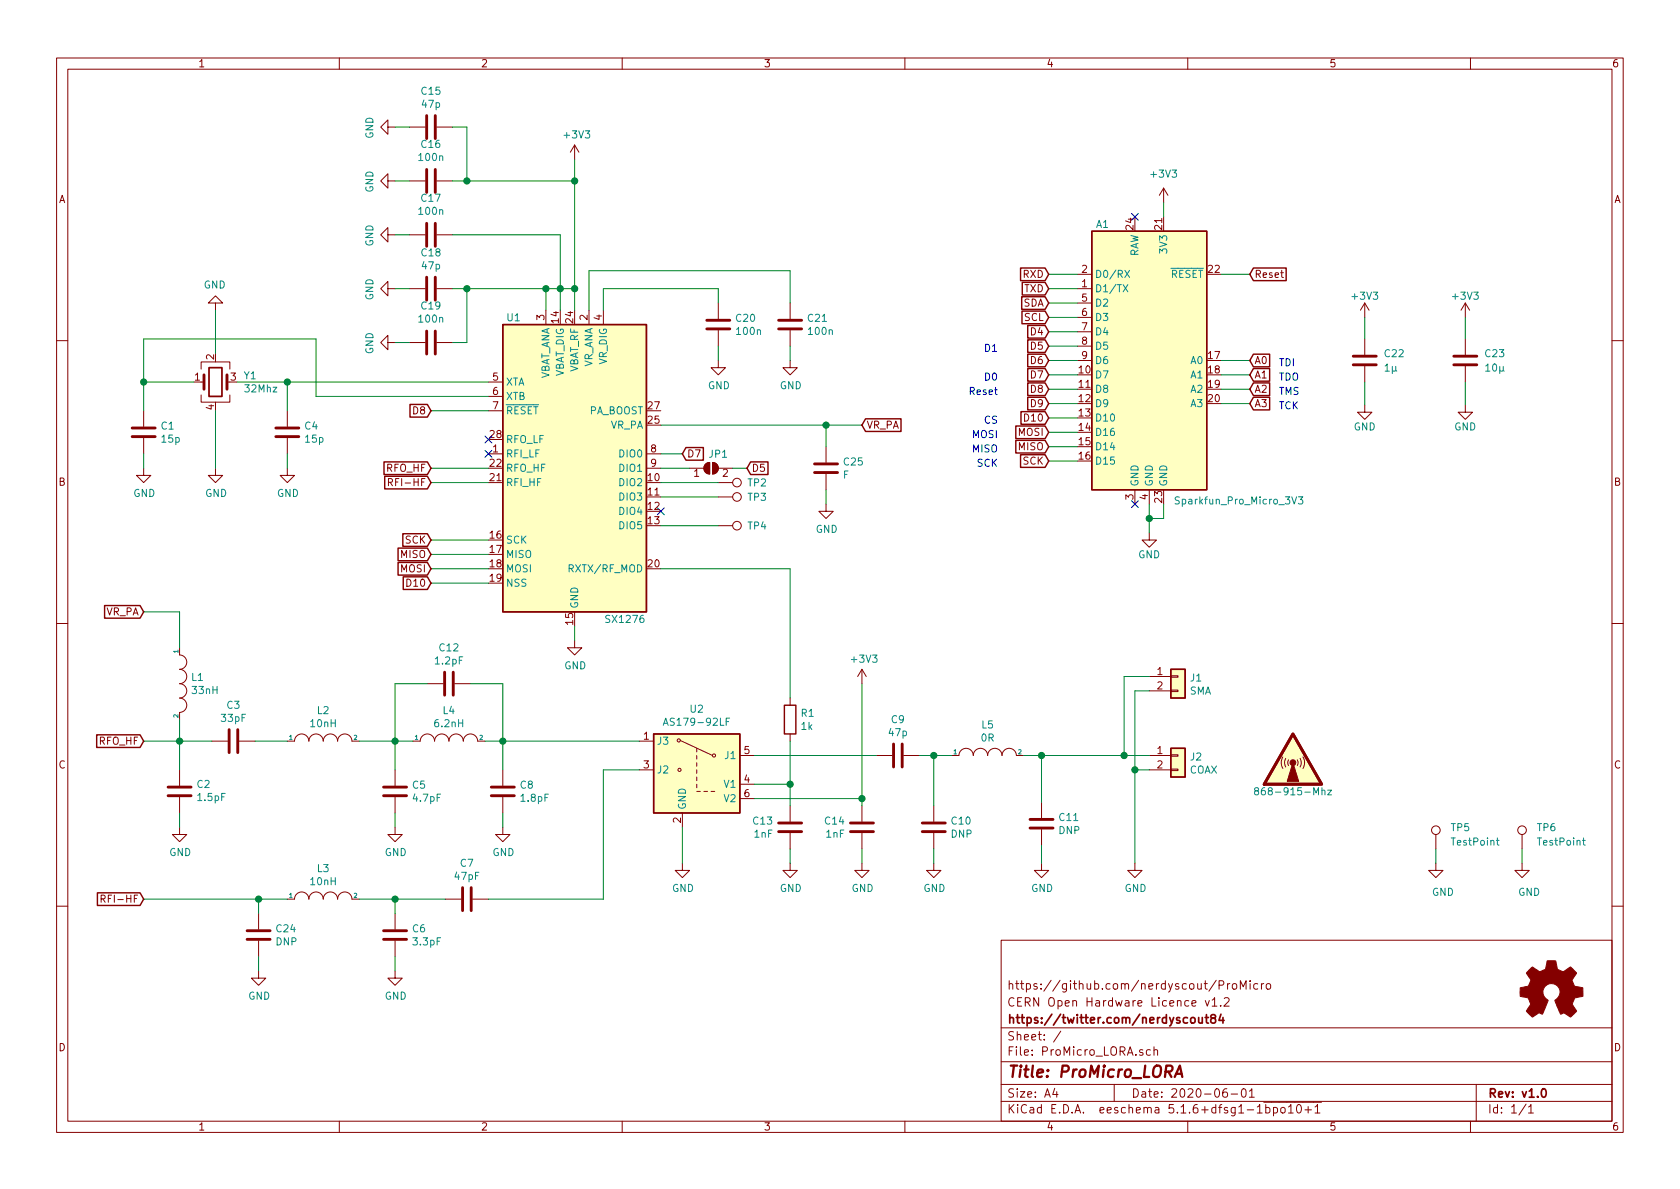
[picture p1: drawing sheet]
EESchema Schematic File Version 4
EELAYER 30 0
EELAYER END
$Descr A4 11693 8268
encoding utf-8
Sheet 1 1
Title "ProMicro_LORA"
Date "2020-06-01"
Rev "v1.0"
Comp "https://twitter.com/nerdyscout84"
Comment1 "CERN Open Hardware Licence v1.2"
Comment2 "https://github.com/nerdyscout/ProMicro"
Comment3 ""
Comment4 ""
$EndDescr
Connection ~ 1000 2650
Connection ~ 1250 5150
Connection ~ 1800 6250
Connection ~ 2000 2650
Connection ~ 2750 5150
Connection ~ 2750 6250
Connection ~ 3250 1250
Connection ~ 3250 2000
Connection ~ 3500 5150
Connection ~ 3800 2000
Connection ~ 3900 2000
Connection ~ 4000 1250
Connection ~ 4000 2000
Connection ~ 5500 5450
Connection ~ 5750 2950
Connection ~ 6000 5550
Connection ~ 7250 5250
Connection ~ 7825 5250
Connection ~ 7900 5350
Connection ~ 8000 3600
NoConn ~ 3400 3050
NoConn ~ 3400 3150
NoConn ~ 4600 3550
NoConn ~ 7900 3500
Wire Wire Line
	6000 5550 6000 5600
Wire Wire Line
	1000 3250 1000 3150
Wire Wire Line
	1250 5750 1250 5650
Wire Wire Line
	1800 6250 1800 6350
Wire Wire Line
	1800 6650 1800 6750
Wire Wire Line
	2000 3250 2000 3150
Wire Wire Line
	2750 1625 2850 1625
Wire Wire Line
	2750 5750 2750 5650
Wire Wire Line
	2750 6350 2750 6250
Wire Wire Line
	2750 6750 2750 6650
Wire Wire Line
	2850 875  2750 875 
Wire Wire Line
	2850 1250 2750 1250
Wire Wire Line
	2850 2000 2750 2000
Wire Wire Line
	2850 2375 2750 2375
Wire Wire Line
	3150 875  3250 875 
Wire Wire Line
	3150 2375 3250 2375
Wire Wire Line
	3250 1250 3150 1250
Wire Wire Line
	3250 2000 3150 2000
Wire Wire Line
	3500 5650 3500 5750
Wire Wire Line
	3800 2000 3900 2000
Wire Wire Line
	3900 2000 4000 2000
Wire Wire Line
	4000 4350 4000 4450
Wire Wire Line
	5000 2000 5000 2100
Wire Wire Line
	5000 2400 5000 2500
Wire Wire Line
	5100 3250 5200 3250
Wire Wire Line
	5500 2500 5500 2400
Wire Wire Line
	5500 6000 5500 5900
Wire Wire Line
	5750 3500 5750 3400
Wire Wire Line
	6000 6000 6000 5900
Wire Wire Line
	6500 5250 6400 5250
Wire Wire Line
	6500 6000 6500 5900
Wire Wire Line
	7900 5350 8000 5350
Wire Wire Line
	8000 3500 8000 3600
Wire Wire Line
	8000 3600 8000 3700
Wire Wire Line
	8000 4800 7900 4800
Wire Wire Line
	8100 1400 8100 1500
Wire Wire Line
	8100 3500 8100 3600
Wire Wire Line
	8100 3600 8000 3600
Wire Wire Line
	9995 5900 9995 6000
Wire Wire Line
	10595 5900 10595 6000
Wire Wire Line
	2750 5150 2875 5150
Wire Wire Line
	3375 5150 3500 5150
Wire Wire Line
	6625 5250 6500 5250
Wire Wire Line
	7250 5250 7125 5250
Wire Wire Line
	7250 5875 7250 6000
Wire Wire Line
	1250 5150 1250 5000
Wire Wire Line
	3800 2150 3800 2000
Wire Wire Line
	3900 2150 3900 2000
Wire Wire Line
	4000 1100 4000 1250
Wire Wire Line
	4000 2150 4000 2000
Wire Wire Line
	4200 2150 4200 2000
Wire Wire Line
	4600 3150 4750 3150
Wire Wire Line
	5500 5450 5500 5600
Wire Wire Line
	5750 2950 5750 3100
Wire Wire Line
	9500 2200 9500 2350
Wire Wire Line
	10200 2200 10200 2350
Wire Wire Line
	9500 2650 9500 2810
Wire Wire Line
	10200 2650 10200 2810
Wire Wire Line
	7825 5250 8000 5250
Wire Wire Line
	8000 4700 7825 4700
Wire Wire Line
	1000 2650 1000 2850
Wire Wire Line
	1250 5350 1250 5150
Wire Wire Line
	1800 6250 2000 6250
Wire Wire Line
	2000 2850 2000 2650
Wire Wire Line
	2750 5350 2750 5150
Wire Wire Line
	3500 5150 3500 5350
Wire Wire Line
	4600 3250 4800 3250
Wire Wire Line
	7300 1900 7500 1900
Wire Wire Line
	7300 2000 7500 2000
Wire Wire Line
	7300 2100 7500 2100
Wire Wire Line
	7300 2200 7500 2200
Wire Wire Line
	7300 2300 7500 2300
Wire Wire Line
	7300 2400 7500 2400
Wire Wire Line
	7300 2500 7500 2500
Wire Wire Line
	7300 2600 7500 2600
Wire Wire Line
	7300 2700 7500 2700
Wire Wire Line
	7300 2800 7500 2800
Wire Wire Line
	7300 2900 7500 2900
Wire Wire Line
	7300 3000 7500 3000
Wire Wire Line
	7300 3100 7500 3100
Wire Wire Line
	7300 3200 7500 3200
Wire Wire Line
	8500 1900 8700 1900
Wire Wire Line
	8500 2500 8700 2500
Wire Wire Line
	8500 2600 8700 2600
Wire Wire Line
	8500 2700 8700 2700
Wire Wire Line
	8500 2800 8700 2800
Wire Wire Line
	1475 5150 1250 5150
Wire Wire Line
	1775 5150 2000 5150
Wire Wire Line
	2975 4750 2750 4750
Wire Wire Line
	3275 4750 3500 4750
Wire Wire Line
	5500 1875 5500 2100
Wire Wire Line
	1000 4250 1250 4250
Wire Wire Line
	1000 5150 1250 5150
Wire Wire Line
	1250 4250 1250 4500
Wire Wire Line
	2500 5150 2750 5150
Wire Wire Line
	2500 6250 2750 6250
Wire Wire Line
	4200 5350 4450 5350
Wire Wire Line
	4750 6000 4750 5750
Wire Wire Line
	5250 5450 5500 5450
Wire Wire Line
	5750 2950 6000 2950
Wire Wire Line
	4100 2150 4100 1875
Wire Wire Line
	1000 2350 1000 2650
Wire Wire Line
	1500 2150 1500 2450
Wire Wire Line
	5500 5150 5500 5450
Wire Wire Line
	7250 5575 7250 5250
Wire Wire Line
	1350 2650 1000 2650
Wire Wire Line
	1650 2650 2000 2650
Wire Wire Line
	2750 6250 3100 6250
Wire Wire Line
	3250 875  3250 1250
Wire Wire Line
	3250 2375 3250 2000
Wire Wire Line
	3900 1625 3900 2000
Wire Wire Line
	1500 3250 1500 2850
Wire Wire Line
	2200 2750 2200 2350
Wire Wire Line
	2750 4750 2750 5150
Wire Wire Line
	3000 2850 3400 2850
Wire Wire Line
	3000 3250 3400 3250
Wire Wire Line
	3000 3350 3400 3350
Wire Wire Line
	3000 3850 3400 3850
Wire Wire Line
	3000 4050 3400 4050
Wire Wire Line
	3400 3750 3000 3750
Wire Wire Line
	3400 3950 3000 3950
Wire Wire Line
	3500 4750 3500 5150
Wire Wire Line
	4600 3350 5000 3350
Wire Wire Line
	4600 3450 5000 3450
Wire Wire Line
	4600 3650 5000 3650
Wire Wire Line
	3250 2000 3800 2000
Wire Wire Line
	7825 4700 7825 5250
Wire Wire Line
	7900 4800 7900 5350
Wire Wire Line
	7250 5250 7825 5250
Wire Wire Line
	7900 6000 7900 5350
Wire Wire Line
	3150 1625 3900 1625
Wire Wire Line
	3250 1250 4000 1250
Wire Wire Line
	4000 1250 4000 2000
Wire Wire Line
	5250 5550 6000 5550
Wire Wire Line
	1000 6250 1800 6250
Wire Wire Line
	3400 6250 4200 6250
Wire Wire Line
	4200 2000 5000 2000
Wire Wire Line
	6000 4750 6000 5550
Wire Wire Line
	5250 5250 6100 5250
Wire Wire Line
	4200 6250 4200 5350
Wire Wire Line
	4600 3950 5500 3950
Wire Wire Line
	5500 3950 5500 4850
Wire Wire Line
	4450 5150 3500 5150
Wire Wire Line
	4600 2950 5750 2950
Wire Wire Line
	2200 2350 1000 2350
Wire Wire Line
	3400 2750 2200 2750
Wire Wire Line
	2000 2650 3400 2650
Wire Wire Line
	4100 1875 5500 1875
Text Notes 6950 2650 2    50   ~ 0
D0
Text Notes 6950 2750 2    50   ~ 0
Reset
Text Notes 6950 2950 2    50   ~ 0
CS
Text Notes 8900 2550 0    50   ~ 0
TDI
Text Notes 8900 2650 0    50   ~ 0
TDO
Text Notes 8900 2750 0    50   ~ 0
TMS
Text Notes 8900 2850 0    50   ~ 0
TCK
Text GLabel 1000 4250 0    50   Input ~ 0
VR_PA
Text GLabel 1000 5150 0    50   Input ~ 0
RFO_HF
Text GLabel 1000 6250 0    50   Input ~ 0
RFI-HF
Text GLabel 3000 2850 0    50   Input ~ 0
D8
Text GLabel 3000 3250 0    50   Input ~ 0
RFO_HF
Text GLabel 3000 3350 0    50   Input ~ 0
RFI-HF
Text GLabel 3000 3750 0    50   Input ~ 0
SCK
Text GLabel 3000 3850 0    50   Input ~ 0
MISO
Text GLabel 3000 3950 0    50   Input ~ 0
MOSI
Text GLabel 3000 4050 0    50   Input ~ 0
D10
Text GLabel 4750 3150 2    50   Input ~ 0
D7
Text GLabel 5200 3250 2    50   Input ~ 0
D5
Text GLabel 6000 2950 2    50   Input ~ 0
VR_PA
Text GLabel 7300 1900 0    50   Input ~ 0
RXD
Text GLabel 7300 2000 0    50   Input ~ 0
TXD
Text GLabel 7300 2100 0    50   Input ~ 0
SDA
Text GLabel 7300 2200 0    50   Input ~ 0
SCL
Text GLabel 7300 2300 0    50   Input ~ 0
D4
Text GLabel 7300 2400 0    50   Input ~ 0
D5
Text GLabel 7300 2500 0    50   Input ~ 0
D6
Text GLabel 7300 2600 0    50   Input ~ 0
D7
Text GLabel 7300 2700 0    50   Input ~ 0
D8
Text GLabel 7300 2800 0    50   Input ~ 0
D9
Text GLabel 7300 2900 0    50   Input ~ 0
D10
Text GLabel 7300 3000 0    50   Input ~ 0
MOSI
Text GLabel 7300 3100 0    50   Input ~ 0
MISO
Text GLabel 7300 3200 0    50   Input ~ 0
SCK
Text GLabel 8700 1900 2    50   Input ~ 0
Reset
Text GLabel 8700 2500 2    50   Input ~ 0
A0
Text GLabel 8700 2600 2    50   Input ~ 0
A1
Text GLabel 8700 2700 2    50   Input ~ 0
A2
Text GLabel 8700 2800 2    50   Input ~ 0
A3
$Comp
L Connector:TestPoint TP2
U 1 1
P 5000 3350
F 0 "TP2" V 5000 3550 50  0000 L CNN
F 1 "DIO2" V 5000 3550 50  0001 L CNN
F 2 "TestPoint:TestPoint_Pad_D1.0mm" H 5200 3350 50  0001 C CNN
F 3 "~" H 5200 3350 50  0001 C CNN
	1    5000 3350
	0    1    1    0   
$EndComp
$Comp
L Connector:TestPoint TP3
U 1 1
P 5000 3450
F 0 "TP3" V 5000 3650 50  0000 L CNN
F 1 "DIO3" V 5000 3650 50  0001 L CNN
F 2 "TestPoint:TestPoint_Pad_D1.0mm" H 5200 3450 50  0001 C CNN
F 3 "~" H 5200 3450 50  0001 C CNN
	1    5000 3450
	0    1    1    0   
$EndComp
$Comp
L Connector:TestPoint TP4
U 1 1
P 5000 3650
F 0 "TP4" V 5000 3850 50  0000 L CNN
F 1 "DIO5" V 5000 3850 50  0001 L CNN
F 2 "TestPoint:TestPoint_Pad_D1.0mm" H 5200 3650 50  0001 C CNN
F 3 "~" H 5200 3650 50  0001 C CNN
	1    5000 3650
	0    1    1    0   
$EndComp
$Comp
L Connector:TestPoint TP5
U 1 1
P 9995 5900
F 0 "TP5" H 10095 6050 50  0000 L CNN
F 1 "TestPoint" H 10095 5950 50  0000 L CNN
F 2 "TestPoint:TestPoint_Pad_1.5x1.5mm" H 10195 5900 50  0001 C CNN
F 3 "~" H 10195 5900 50  0001 C CNN
	1    9995 5900
	1    0    0    -1  
$EndComp
$Comp
L Connector:TestPoint TP6
U 1 1
P 10595 5900
F 0 "TP6" H 10695 6050 50  0000 L CNN
F 1 "TestPoint" H 10695 5950 50  0000 L CNN
F 2 "TestPoint:TestPoint_Pad_1.5x1.5mm" H 10795 5900 50  0001 C CNN
F 3 "~" H 10795 5900 50  0001 C CNN
	1    10595 5900
	1    0    0    -1  
$EndComp
$Comp
L power:+3V3 #PWR0116
U 1 1
P 4000 1100
F 0 "#PWR0116" H 4000 950 50  0001 C CNN
F 1 "+3V3" H 4015 1273 50  0000 C CNN
F 2 "" H 4000 1100 50  0001 C CNN
F 3 "" H 4000 1100 50  0001 C CNN
	1    4000 1100
	1    0    0    -1  
$EndComp
$Comp
L power:+3V3 #PWR0113
U 1 1
P 6000 4750
F 0 "#PWR0113" H 6000 4600 50  0001 C CNN
F 1 "+3V3" H 6015 4923 50  0000 C CNN
F 2 "" H 6000 4750 50  0001 C CNN
F 3 "" H 6000 4750 50  0001 C CNN
	1    6000 4750
	1    0    0    -1  
$EndComp
$Comp
L power:+3V3 #PWR0124
U 1 1
P 8100 1400
F 0 "#PWR0124" H 8100 1250 50  0001 C CNN
F 1 "+3V3" H 8100 1600 50  0000 C CNN
F 2 "" H 8100 1400 50  0001 C CNN
F 3 "" H 8100 1400 50  0001 C CNN
	1    8100 1400
	1    0    0    -1  
$EndComp
$Comp
L power:+3V3 #PWR0126
U 1 1
P 9500 2200
F 0 "#PWR0126" H 9500 2050 50  0001 C CNN
F 1 "+3V3" H 9500 2350 50  0000 C CNN
F 2 "" H 9500 2200 50  0001 C CNN
F 3 "" H 9500 2200 50  0001 C CNN
	1    9500 2200
	1    0    0    -1  
$EndComp
$Comp
L power:+3V3 #PWR0129
U 1 1
P 10200 2200
F 0 "#PWR0129" H 10200 2050 50  0001 C CNN
F 1 "+3V3" H 10200 2350 50  0000 C CNN
F 2 "" H 10200 2200 50  0001 C CNN
F 3 "" H 10200 2200 50  0001 C CNN
	1    10200 2200
	1    0    0    -1  
$EndComp
$Comp
L power:GND #PWR0102
U 1 1
P 1000 3250
F 0 "#PWR0102" H 1000 3000 50  0001 C CNN
F 1 "GND" H 1005 3077 50  0000 C CNN
F 2 "" H 1000 3250 50  0001 C CNN
F 3 "" H 1000 3250 50  0001 C CNN
	1    1000 3250
	1    0    0    -1  
$EndComp
$Comp
L power:GND #PWR0108
U 1 1
P 1250 5750
F 0 "#PWR0108" H 1250 5500 50  0001 C CNN
F 1 "GND" H 1255 5577 50  0000 C CNN
F 2 "" H 1250 5750 50  0001 C CNN
F 3 "" H 1250 5750 50  0001 C CNN
	1    1250 5750
	1    0    0    -1  
$EndComp
$Comp
L power:GND #PWR0105
U 1 1
P 1500 2150
F 0 "#PWR0105" H 1500 1900 50  0001 C CNN
F 1 "GND" H 1505 1977 50  0000 C CNN
F 2 "" H 1500 2150 50  0001 C CNN
F 3 "" H 1500 2150 50  0001 C CNN
	1    1500 2150
	-1   0    0    1   
$EndComp
$Comp
L power:GND #PWR0104
U 1 1
P 1500 3250
F 0 "#PWR0104" H 1500 3000 50  0001 C CNN
F 1 "GND" H 1505 3077 50  0000 C CNN
F 2 "" H 1500 3250 50  0001 C CNN
F 3 "" H 1500 3250 50  0001 C CNN
	1    1500 3250
	1    0    0    -1  
$EndComp
$Comp
L power:GND #PWR0133
U 1 1
P 1800 6750
F 0 "#PWR0133" H 1800 6500 50  0001 C CNN
F 1 "GND" H 1805 6577 50  0000 C CNN
F 2 "" H 1800 6750 50  0001 C CNN
F 3 "" H 1800 6750 50  0001 C CNN
	1    1800 6750
	1    0    0    -1  
$EndComp
$Comp
L power:GND #PWR0103
U 1 1
P 2000 3250
F 0 "#PWR0103" H 2000 3000 50  0001 C CNN
F 1 "GND" H 2005 3077 50  0000 C CNN
F 2 "" H 2000 3250 50  0001 C CNN
F 3 "" H 2000 3250 50  0001 C CNN
	1    2000 3250
	1    0    0    -1  
$EndComp
$Comp
L power:GND #PWR0121
U 1 1
P 2750 875
F 0 "#PWR0121" H 2750 625 50  0001 C CNN
F 1 "GND" H 2755 702 50  0000 C CNN
F 2 "" H 2750 875 50  0001 C CNN
F 3 "" H 2750 875 50  0001 C CNN
	1    2750 875 
	0    1    1    0   
$EndComp
$Comp
L power:GND #PWR0122
U 1 1
P 2750 1250
F 0 "#PWR0122" H 2750 1000 50  0001 C CNN
F 1 "GND" H 2755 1077 50  0000 C CNN
F 2 "" H 2750 1250 50  0001 C CNN
F 3 "" H 2750 1250 50  0001 C CNN
	1    2750 1250
	0    1    1    0   
$EndComp
$Comp
L power:GND #PWR0123
U 1 1
P 2750 1625
F 0 "#PWR0123" H 2750 1375 50  0001 C CNN
F 1 "GND" H 2755 1452 50  0000 C CNN
F 2 "" H 2750 1625 50  0001 C CNN
F 3 "" H 2750 1625 50  0001 C CNN
	1    2750 1625
	0    1    1    0   
$EndComp
$Comp
L power:GND #PWR0120
U 1 1
P 2750 2000
F 0 "#PWR0120" H 2750 1750 50  0001 C CNN
F 1 "GND" H 2755 1827 50  0000 C CNN
F 2 "" H 2750 2000 50  0001 C CNN
F 3 "" H 2750 2000 50  0001 C CNN
	1    2750 2000
	0    1    1    0   
$EndComp
$Comp
L power:GND #PWR0119
U 1 1
P 2750 2375
F 0 "#PWR0119" H 2750 2125 50  0001 C CNN
F 1 "GND" H 2755 2202 50  0000 C CNN
F 2 "" H 2750 2375 50  0001 C CNN
F 3 "" H 2750 2375 50  0001 C CNN
	1    2750 2375
	0    1    1    0   
$EndComp
$Comp
L power:GND #PWR0107
U 1 1
P 2750 5750
F 0 "#PWR0107" H 2750 5500 50  0001 C CNN
F 1 "GND" H 2755 5577 50  0000 C CNN
F 2 "" H 2750 5750 50  0001 C CNN
F 3 "" H 2750 5750 50  0001 C CNN
	1    2750 5750
	1    0    0    -1  
$EndComp
$Comp
L power:GND #PWR0111
U 1 1
P 2750 6750
F 0 "#PWR0111" H 2750 6500 50  0001 C CNN
F 1 "GND" H 2755 6577 50  0000 C CNN
F 2 "" H 2750 6750 50  0001 C CNN
F 3 "" H 2750 6750 50  0001 C CNN
	1    2750 6750
	1    0    0    -1  
$EndComp
$Comp
L power:GND #PWR0106
U 1 1
P 3500 5750
F 0 "#PWR0106" H 3500 5500 50  0001 C CNN
F 1 "GND" H 3505 5577 50  0000 C CNN
F 2 "" H 3500 5750 50  0001 C CNN
F 3 "" H 3500 5750 50  0001 C CNN
	1    3500 5750
	1    0    0    -1  
$EndComp
$Comp
L power:GND #PWR0101
U 1 1
P 4000 4450
F 0 "#PWR0101" H 4000 4200 50  0001 C CNN
F 1 "GND" H 4005 4277 50  0000 C CNN
F 2 "" H 4000 4450 50  0001 C CNN
F 3 "" H 4000 4450 50  0001 C CNN
	1    4000 4450
	1    0    0    -1  
$EndComp
$Comp
L power:GND #PWR0115
U 1 1
P 4750 6000
F 0 "#PWR0115" H 4750 5750 50  0001 C CNN
F 1 "GND" H 4755 5827 50  0000 C CNN
F 2 "" H 4750 6000 50  0001 C CNN
F 3 "" H 4750 6000 50  0001 C CNN
	1    4750 6000
	1    0    0    -1  
$EndComp
$Comp
L power:GND #PWR0117
U 1 1
P 5000 2500
F 0 "#PWR0117" H 5000 2250 50  0001 C CNN
F 1 "GND" H 5005 2327 50  0000 C CNN
F 2 "" H 5000 2500 50  0001 C CNN
F 3 "" H 5000 2500 50  0001 C CNN
	1    5000 2500
	1    0    0    -1  
$EndComp
$Comp
L power:GND #PWR0118
U 1 1
P 5500 2500
F 0 "#PWR0118" H 5500 2250 50  0001 C CNN
F 1 "GND" H 5505 2327 50  0000 C CNN
F 2 "" H 5500 2500 50  0001 C CNN
F 3 "" H 5500 2500 50  0001 C CNN
	1    5500 2500
	1    0    0    -1  
$EndComp
$Comp
L power:GND #PWR0114
U 1 1
P 5500 6000
F 0 "#PWR0114" H 5500 5750 50  0001 C CNN
F 1 "GND" H 5505 5827 50  0000 C CNN
F 2 "" H 5500 6000 50  0001 C CNN
F 3 "" H 5500 6000 50  0001 C CNN
	1    5500 6000
	1    0    0    -1  
$EndComp
$Comp
L power:GND #PWR0134
U 1 1
P 5750 3500
F 0 "#PWR0134" H 5750 3250 50  0001 C CNN
F 1 "GND" H 5755 3327 50  0000 C CNN
F 2 "" H 5750 3500 50  0001 C CNN
F 3 "" H 5750 3500 50  0001 C CNN
	1    5750 3500
	1    0    0    -1  
$EndComp
$Comp
L power:GND #PWR0112
U 1 1
P 6000 6000
F 0 "#PWR0112" H 6000 5750 50  0001 C CNN
F 1 "GND" H 6005 5827 50  0000 C CNN
F 2 "" H 6000 6000 50  0001 C CNN
F 3 "" H 6000 6000 50  0001 C CNN
	1    6000 6000
	1    0    0    -1  
$EndComp
$Comp
L power:GND #PWR0109
U 1 1
P 6500 6000
F 0 "#PWR0109" H 6500 5750 50  0001 C CNN
F 1 "GND" H 6505 5827 50  0000 C CNN
F 2 "" H 6500 6000 50  0001 C CNN
F 3 "" H 6500 6000 50  0001 C CNN
	1    6500 6000
	1    0    0    -1  
$EndComp
$Comp
L power:GND #PWR0110
U 1 1
P 7250 6000
F 0 "#PWR0110" H 7250 5750 50  0001 C CNN
F 1 "GND" H 7255 5827 50  0000 C CNN
F 2 "" H 7250 6000 50  0001 C CNN
F 3 "" H 7250 6000 50  0001 C CNN
	1    7250 6000
	1    0    0    -1  
$EndComp
$Comp
L power:GND #PWR0128
U 1 1
P 7900 6000
F 0 "#PWR0128" H 7900 5750 50  0001 C CNN
F 1 "GND" H 7905 5827 50  0000 C CNN
F 2 "" H 7900 6000 50  0001 C CNN
F 3 "" H 7900 6000 50  0001 C CNN
	1    7900 6000
	1    0    0    -1  
$EndComp
$Comp
L power:GND #PWR0125
U 1 1
P 8000 3700
F 0 "#PWR0125" H 8000 3450 50  0001 C CNN
F 1 "GND" H 8000 3550 50  0000 C CNN
F 2 "" H 8000 3700 50  0001 C CNN
F 3 "" H 8000 3700 50  0001 C CNN
	1    8000 3700
	1    0    0    -1  
$EndComp
$Comp
L power:GND #PWR0127
U 1 1
P 9500 2810
F 0 "#PWR0127" H 9500 2560 50  0001 C CNN
F 1 "GND" H 9500 2660 50  0000 C CNN
F 2 "" H 9500 2810 50  0001 C CNN
F 3 "" H 9500 2810 50  0001 C CNN
	1    9500 2810
	1    0    0    -1  
$EndComp
$Comp
L power:GND #PWR0131
U 1 1
P 9995 6000
F 0 "#PWR0131" H 9995 5750 50  0001 C CNN
F 1 "GND" H 10045 5800 50  0000 C CNN
F 2 "" H 9995 6000 50  0001 C CNN
F 3 "" H 9995 6000 50  0001 C CNN
	1    9995 6000
	1    0    0    -1  
$EndComp
$Comp
L power:GND #PWR0130
U 1 1
P 10200 2810
F 0 "#PWR0130" H 10200 2560 50  0001 C CNN
F 1 "GND" H 10200 2660 50  0000 C CNN
F 2 "" H 10200 2810 50  0001 C CNN
F 3 "" H 10200 2810 50  0001 C CNN
	1    10200 2810
	1    0    0    -1  
$EndComp
$Comp
L power:GND #PWR0132
U 1 1
P 10595 6000
F 0 "#PWR0132" H 10595 5750 50  0001 C CNN
F 1 "GND" H 10645 5800 50  0000 C CNN
F 2 "" H 10595 6000 50  0001 C CNN
F 3 "" H 10595 6000 50  0001 C CNN
	1    10595 6000
	1    0    0    -1  
$EndComp
$Comp
L Device:R R1
U 1 1
P 5500 5000
F 0 "R1" H 5570 5046 50  0000 L CNN
F 1 "1k" H 5570 4955 50  0000 L CNN
F 2 "Resistor_SMD:R_0402_1005Metric" V 5430 5000 50  0001 C CNN
F 3 "~" H 5500 5000 50  0001 C CNN
F 4 "C11702" H 5500 5000 50  0001 C CNN "LCSC#"
F 5 "0402WGF1001TCE" H 5500 5000 50  0001 C CNN "manf#"
	1    5500 5000
	1    0    0    -1  
$EndComp
$Comp
L Jumper:SolderJumper_2_Open JP1
U 1 1
P 4950 3250
F 0 "JP1" H 5000 3350 50  0000 C CNN
F 1 "SolderJumper_2_Open" H 4985 3410 50  0001 C CNN
F 2 "Jumper:SolderJumper-2_P1.3mm_Open_RoundedPad1.0x1.5mm" H 4950 3250 50  0001 C CNN
F 3 "~" H 4950 3250 50  0001 C CNN
	1    4950 3250
	1    0    0    -1  
$EndComp
$Comp
L pspice:INDUCTOR L1
U 1 1
P 1250 4750
F 0 "L1" V 1204 4828 50  0000 L CNN
F 1 "33nH" V 1295 4828 50  0000 L CNN
F 2 "Inductor_SMD:L_0402_1005Metric" H 1250 4750 50  0001 C CNN
F 3 "~" H 1250 4750 50  0001 C CNN
F 4 "C87193" H 1250 4750 50  0001 C CNN "LCSC#"
F 5 "HK100533NJ-T" H 1250 4750 50  0001 C CNN "manf#"
	1    1250 4750
	0    1    1    0   
$EndComp
$Comp
L pspice:INDUCTOR L2
U 1 1
P 2250 5150
F 0 "L2" H 2250 5365 50  0000 C CNN
F 1 "10nH" H 2250 5274 50  0000 C CNN
F 2 "Inductor_SMD:L_0402_1005Metric" H 2250 5150 50  0001 C CNN
F 3 "~" H 2250 5150 50  0001 C CNN
F 4 "C27147" H 2250 5150 50  0001 C CNN "LCSC#"
F 5 "SDCL1005C10NJTDF" H 2250 5150 50  0001 C CNN "manf#"
	1    2250 5150
	1    0    0    -1  
$EndComp
$Comp
L pspice:INDUCTOR L3
U 1 1
P 2250 6250
F 0 "L3" H 2250 6465 50  0000 C CNN
F 1 "10nH" H 2250 6374 50  0000 C CNN
F 2 "Inductor_SMD:L_0402_1005Metric" H 2250 6250 50  0001 C CNN
F 3 "~" H 2250 6250 50  0001 C CNN
F 4 "C27147" H 2250 6250 50  0001 C CNN "LCSC#"
F 5 "SDCL1005C10NJTDF" H 2250 6250 50  0001 C CNN "manf#"
	1    2250 6250
	1    0    0    -1  
$EndComp
$Comp
L pspice:INDUCTOR L4
U 1 1
P 3125 5150
F 0 "L4" H 3125 5365 50  0000 C CNN
F 1 "6.2nH" H 3125 5274 50  0000 C CNN
F 2 "Inductor_SMD:L_0402_1005Metric" H 3125 5150 50  0001 C CNN
F 3 "~" H 3125 5150 50  0001 C CNN
F 4 "C87534" H 3125 5150 50  0001 C CNN "LCSC#"
F 5 "MLG1005S6N2ST000" H 3125 5150 50  0001 C CNN "manf#"
	1    3125 5150
	1    0    0    -1  
$EndComp
$Comp
L pspice:INDUCTOR L5
U 1 1
P 6875 5250
F 0 "L5" H 6875 5465 50  0000 C CNN
F 1 "0R" H 6875 5374 50  0000 C CNN
F 2 "Inductor_SMD:L_0402_1005Metric" H 6875 5250 50  0001 C CNN
F 3 "~" H 6875 5250 50  0001 C CNN
F 4 "C17168" H 6875 5250 50  0001 C CNN "LCSC#"
F 5 "0402WGF0000TCE" H 6875 5250 50  0001 C CNN "manf#"
	1    6875 5250
	1    0    0    -1  
$EndComp
$Comp
L Connector_Generic:Conn_01x02 J1
U 1 1
P 8200 4700
F 0 "J1" H 8280 4692 50  0000 L CNN
F 1 "SMA" H 8280 4601 50  0000 L CNN
F 2 "Connector_Coaxial:U.FL_Hirose_U.FL-R-SMT-1_Vertical" H 8200 4700 50  0001 C CNN
F 3 "~" H 8200 4700 50  0001 C CNN
	1    8200 4700
	1    0    0    -1  
$EndComp
$Comp
L Connector_Generic:Conn_01x02 J2
U 1 1
P 8200 5250
F 0 "J2" H 8280 5242 50  0000 L CNN
F 1 "COAX" H 8280 5151 50  0000 L CNN
F 2 "Connector_Coaxial:SMA_Samtec_SMA-J-P-H-ST-EM1_EdgeMount" H 8200 5250 50  0001 C CNN
F 3 "~" H 8200 5250 50  0001 C CNN
	1    8200 5250
	1    0    0    -1  
$EndComp
$Comp
L Device:C C1
U 1 1
P 1000 3000
F 0 "C1" H 1115 3046 50  0000 L CNN
F 1 "15p" H 1115 2955 50  0000 L CNN
F 2 "Capacitor_SMD:C_0402_1005Metric" H 1038 2850 50  0001 C CNN
F 3 "~" H 1000 3000 50  0001 C CNN
F 4 "C1548" H 1000 3000 50  0001 C CNN "LCSC#"
F 5 "0402CG150J500NT" H 1000 3000 50  0001 C CNN "manf#"
	1    1000 3000
	1    0    0    -1  
$EndComp
$Comp
L Device:C C2
U 1 1
P 1250 5500
F 0 "C2" H 1135 5454 50  0000 R CNN
F 1 "1.5pF" H 1135 5545 50  0000 R CNN
F 2 "Capacitor_SMD:C_0402_1005Metric" H 1288 5350 50  0001 C CNN
F 3 "~" H 1250 5500 50  0001 C CNN
F 4 "C1552" H 1250 5500 50  0001 C CNN "LCSC#"
F 5 "0402CG1R5C500NT" H 1250 5500 50  0001 C CNN "manf#"
	1    1250 5500
	-1   0    0    1   
$EndComp
$Comp
L Device:C C3
U 1 1
P 1625 5150
F 0 "C3" V 1373 5150 50  0000 C CNN
F 1 "33pF" V 1464 5150 50  0000 C CNN
F 2 "Capacitor_SMD:C_0402_1005Metric" H 1663 5000 50  0001 C CNN
F 3 "~" H 1625 5150 50  0001 C CNN
F 4 "C1562" H 1625 5150 50  0001 C CNN "LCSC#"
F 5 "0402CG330J500NT" H 1625 5150 50  0001 C CNN "manf#"
	1    1625 5150
	0    1    1    0   
$EndComp
$Comp
L Device:C C24
U 1 1
P 1800 6500
F 0 "C24" H 1915 6546 50  0000 L CNN
F 1 "DNP" H 1915 6455 50  0000 L CNN
F 2 "Capacitor_SMD:C_0402_1005Metric" H 1838 6350 50  0001 C CNN
F 3 "~" H 1800 6500 50  0001 C CNN
	1    1800 6500
	1    0    0    -1  
$EndComp
$Comp
L Device:C C4
U 1 1
P 2000 3000
F 0 "C4" H 2115 3046 50  0000 L CNN
F 1 "15p" H 2115 2955 50  0000 L CNN
F 2 "Capacitor_SMD:C_0402_1005Metric" H 2038 2850 50  0001 C CNN
F 3 "~" H 2000 3000 50  0001 C CNN
F 4 "C1548" H 2000 3000 50  0001 C CNN "LCSC#"
F 5 "0402CG150J500NT" H 2000 3000 50  0001 C CNN "manf#"
	1    2000 3000
	1    0    0    -1  
$EndComp
$Comp
L Device:C C5
U 1 1
P 2750 5500
F 0 "C5" H 2865 5546 50  0000 L CNN
F 1 "4.7pF" H 2865 5455 50  0000 L CNN
F 2 "Capacitor_SMD:C_0402_1005Metric" H 2788 5350 50  0001 C CNN
F 3 "~" H 2750 5500 50  0001 C CNN
F 4 "C1569" H 2750 5500 50  0001 C CNN "LCSC#"
F 5 "0402CG4R7C500NT" H 2750 5500 50  0001 C CNN "manf#"
	1    2750 5500
	1    0    0    -1  
$EndComp
$Comp
L Device:C C6
U 1 1
P 2750 6500
F 0 "C6" H 2865 6546 50  0000 L CNN
F 1 "3.3pF" H 2865 6455 50  0000 L CNN
F 2 "Capacitor_SMD:C_0402_1005Metric" H 2788 6350 50  0001 C CNN
F 3 "~" H 2750 6500 50  0001 C CNN
F 4 "C1565" H 2750 6500 50  0001 C CNN "LCSC#"
F 5 "0402CG3R3C500NT" H 2750 6500 50  0001 C CNN "manf#"
	1    2750 6500
	1    0    0    -1  
$EndComp
$Comp
L Device:C C15
U 1 1
P 3000 875
F 0 "C15" V 2748 875 50  0000 C CNN
F 1 "47p" V 2839 875 50  0000 C CNN
F 2 "Capacitor_SMD:C_0402_1005Metric" H 3038 725 50  0001 C CNN
F 3 "~" H 3000 875 50  0001 C CNN
F 4 "C1567" H 3000 875 50  0001 C CNN "LCSC#"
F 5 "0402CG470J500NT" H 3000 875 50  0001 C CNN "manf#"
	1    3000 875 
	0    1    1    0   
$EndComp
$Comp
L Device:C C16
U 1 1
P 3000 1250
F 0 "C16" V 3252 1250 50  0000 C CNN
F 1 "100n" V 3161 1250 50  0000 C CNN
F 2 "Capacitor_SMD:C_0402_1005Metric" H 3038 1100 50  0001 C CNN
F 3 "~" H 3000 1250 50  0001 C CNN
F 4 "C1525" H 3000 1250 50  0001 C CNN "LCSC#"
F 5 "CL05B104KO5NNNC" H 3000 1250 50  0001 C CNN "manf#"
	1    3000 1250
	0    -1   -1   0   
$EndComp
$Comp
L Device:C C17
U 1 1
P 3000 1625
F 0 "C17" V 3252 1625 50  0000 C CNN
F 1 "100n" V 3161 1625 50  0000 C CNN
F 2 "Capacitor_SMD:C_0402_1005Metric" H 3038 1475 50  0001 C CNN
F 3 "~" H 3000 1625 50  0001 C CNN
F 4 "C1525" H 3000 1625 50  0001 C CNN "LCSC#"
F 5 "CL05B104KO5NNNC" H 3000 1625 50  0001 C CNN "manf#"
	1    3000 1625
	0    -1   -1   0   
$EndComp
$Comp
L Device:C C18
U 1 1
P 3000 2000
F 0 "C18" V 2748 2000 50  0000 C CNN
F 1 "47p" V 2839 2000 50  0000 C CNN
F 2 "Capacitor_SMD:C_0402_1005Metric" H 3038 1850 50  0001 C CNN
F 3 "~" H 3000 2000 50  0001 C CNN
F 4 "C1567" H 3000 2000 50  0001 C CNN "LCSC#"
F 5 "0402CG470J500NT" H 3000 2000 50  0001 C CNN "manf#"
	1    3000 2000
	0    1    1    0   
$EndComp
$Comp
L Device:C C19
U 1 1
P 3000 2375
F 0 "C19" V 3252 2375 50  0000 C CNN
F 1 "100n" V 3161 2375 50  0000 C CNN
F 2 "Capacitor_SMD:C_0402_1005Metric" H 3038 2225 50  0001 C CNN
F 3 "~" H 3000 2375 50  0001 C CNN
F 4 "C1525" H 3000 2375 50  0001 C CNN "LCSC#"
F 5 "CL05B104KO5NNNC" H 3000 2375 50  0001 C CNN "manf#"
	1    3000 2375
	0    -1   -1   0   
$EndComp
$Comp
L Device:C C12
U 1 1
P 3125 4750
F 0 "C12" V 2873 4750 50  0000 C CNN
F 1 "1.2pF" V 2964 4750 50  0000 C CNN
F 2 "Capacitor_SMD:C_0402_1005Metric" H 3163 4600 50  0001 C CNN
F 3 "~" H 3125 4750 50  0001 C CNN
F 4 "C159809" H 3125 4750 50  0001 C CNN "LCSC#"
F 5 "CL05C1R2BB5NNNC" H 3125 4750 50  0001 C CNN "manf#"
	1    3125 4750
	0    1    1    0   
$EndComp
$Comp
L Device:C C7
U 1 1
P 3250 6250
F 0 "C7" V 2998 6250 50  0000 C CNN
F 1 "47pF" V 3089 6250 50  0000 C CNN
F 2 "Capacitor_SMD:C_0402_1005Metric" H 3288 6100 50  0001 C CNN
F 3 "~" H 3250 6250 50  0001 C CNN
F 4 "C1567" H 3250 6250 50  0001 C CNN "LCSC#"
F 5 "0402CG470J500NT" H 3250 6250 50  0001 C CNN "manf#"
	1    3250 6250
	0    1    1    0   
$EndComp
$Comp
L Device:C C8
U 1 1
P 3500 5500
F 0 "C8" H 3615 5546 50  0000 L CNN
F 1 "1.8pF" H 3615 5455 50  0000 L CNN
F 2 "Capacitor_SMD:C_0402_1005Metric" H 3538 5350 50  0001 C CNN
F 3 "~" H 3500 5500 50  0001 C CNN
	1    3500 5500
	1    0    0    -1  
$EndComp
$Comp
L Device:C C20
U 1 1
P 5000 2250
F 0 "C20" H 5115 2296 50  0000 L CNN
F 1 "100n" H 5115 2205 50  0000 L CNN
F 2 "Capacitor_SMD:C_0402_1005Metric" H 5038 2100 50  0001 C CNN
F 3 "~" H 5000 2250 50  0001 C CNN
F 4 "C1525" H 5000 2250 50  0001 C CNN "LCSC#"
F 5 "CL05B104KO5NNNC" H 5000 2250 50  0001 C CNN "manf#"
	1    5000 2250
	1    0    0    -1  
$EndComp
$Comp
L Device:C C21
U 1 1
P 5500 2250
F 0 "C21" H 5615 2296 50  0000 L CNN
F 1 "100n" H 5615 2205 50  0000 L CNN
F 2 "Capacitor_SMD:C_0402_1005Metric" H 5538 2100 50  0001 C CNN
F 3 "~" H 5500 2250 50  0001 C CNN
F 4 "C1525" H 5500 2250 50  0001 C CNN "LCSC#"
F 5 "CL05B104KO5NNNC" H 5500 2250 50  0001 C CNN "manf#"
	1    5500 2250
	1    0    0    -1  
$EndComp
$Comp
L Device:C C13
U 1 1
P 5500 5750
F 0 "C13" H 5385 5796 50  0000 R CNN
F 1 "1nF" H 5385 5705 50  0000 R CNN
F 2 "Capacitor_SMD:C_0402_1005Metric" H 5538 5600 50  0001 C CNN
F 3 "~" H 5500 5750 50  0001 C CNN
F 4 "C1523" H 5500 5750 50  0001 C CNN "LCSC#"
F 5 "0402B102K500NT" H 5500 5750 50  0001 C CNN "manf#"
	1    5500 5750
	1    0    0    -1  
$EndComp
$Comp
L Device:C C25
U 1 1
P 5750 3250
F 0 "C25" H 5865 3296 50  0000 L CNN
F 1 "F" H 5865 3205 50  0000 L CNN
F 2 "Capacitor_SMD:C_0402_1005Metric" H 5788 3100 50  0001 C CNN
F 3 "~" H 5750 3250 50  0001 C CNN
	1    5750 3250
	1    0    0    -1  
$EndComp
$Comp
L Device:C C14
U 1 1
P 6000 5750
F 0 "C14" H 5885 5796 50  0000 R CNN
F 1 "1nF" H 5885 5705 50  0000 R CNN
F 2 "Capacitor_SMD:C_0402_1005Metric" H 6038 5600 50  0001 C CNN
F 3 "~" H 6000 5750 50  0001 C CNN
F 4 "C1523" H 6000 5750 50  0001 C CNN "LCSC#"
F 5 "0402B102K500NT" H 6000 5750 50  0001 C CNN "manf#"
	1    6000 5750
	1    0    0    -1  
$EndComp
$Comp
L Device:C C9
U 1 1
P 6250 5250
F 0 "C9" V 5998 5250 50  0000 C CNN
F 1 "47p" V 6089 5250 50  0000 C CNN
F 2 "Capacitor_SMD:C_0402_1005Metric" H 6288 5100 50  0001 C CNN
F 3 "~" H 6250 5250 50  0001 C CNN
F 4 "C1567" H 6250 5250 50  0001 C CNN "LCSC#"
F 5 "0402CG470J500NT" H 6250 5250 50  0001 C CNN "manf#"
	1    6250 5250
	0    1    1    0   
$EndComp
$Comp
L Device:C C10
U 1 1
P 6500 5750
F 0 "C10" H 6615 5796 50  0000 L CNN
F 1 "DNP" H 6615 5705 50  0000 L CNN
F 2 "Capacitor_SMD:C_0402_1005Metric" H 6538 5600 50  0001 C CNN
F 3 "~" H 6500 5750 50  0001 C CNN
	1    6500 5750
	1    0    0    -1  
$EndComp
$Comp
L Device:C C11
U 1 1
P 7250 5725
F 0 "C11" H 7365 5771 50  0000 L CNN
F 1 "DNP" H 7365 5680 50  0000 L CNN
F 2 "Capacitor_SMD:C_0402_1005Metric" H 7288 5575 50  0001 C CNN
F 3 "~" H 7250 5725 50  0001 C CNN
	1    7250 5725
	1    0    0    -1  
$EndComp
$Comp
L Device:C C22
U 1 1
P 9500 2500
F 0 "C22" H 9630 2550 50  0000 L CNN
F 1 "1µ" H 9630 2450 50  0000 L CNN
F 2 "Capacitor_SMD:C_0402_1005Metric" H 9538 2350 50  0001 C CNN
F 3 "~" H 9500 2500 50  0001 C CNN
F 4 "C52923" H 9500 2500 50  0001 C CNN "LCSC#"
F 5 "CL05A105KA5NQNC" H 9500 2500 50  0001 C CNN "manf#"
	1    9500 2500
	1    0    0    -1  
$EndComp
$Comp
L Device:C C23
U 1 1
P 10200 2500
F 0 "C23" H 10330 2550 50  0000 L CNN
F 1 "10µ" H 10330 2450 50  0000 L CNN
F 2 "Capacitor_SMD:C_0603_1608Metric" H 10238 2350 50  0001 C CNN
F 3 "~" H 10200 2500 50  0001 C CNN
F 4 "C15525" H 10200 2500 50  0001 C CNN "LCSC#"
F 5 "CL05A106MQ5NUNC" H 10200 2500 50  0001 C CNN "manf#"
	1    10200 2500
	1    0    0    -1  
$EndComp
$Comp
L Device:Crystal_GND24 Y1
U 1 1
P 1500 2650
F 0 "Y1" H 1694 2696 50  0000 L CNN
F 1 "32Mhz" H 1694 2605 50  0000 L CNN
F 2 "Crystal:Crystal_SMD_SeikoEpson_FA238V-4Pin_3.2x2.5mm" H 1500 2650 50  0001 C CNN
F 3 "~" H 1500 2650 50  0001 C CNN
F 4 "C91742" H 1500 2650 50  0001 C CNN "LCSC#"
F 5 "X1E000021016300" H 1500 2650 50  0001 C CNN "manf#"
	1    1500 2650
	1    0    0    -1  
$EndComp
$Comp
L Graphic:SYM_Radio_Waves_Large #SYM1
U 1 1
P 9000 5250
F 0 "#SYM1" H 9000 5450 50  0001 C CNN
F 1 "868-915-Mhz" H 9000 5000 50  0000 C CNN
F 2 "" H 9000 5050 50  0001 C CNN
F 3 "~" H 9030 5050 50  0001 C CNN
	1    9000 5250
	1    0    0    -1  
$EndComp
$Comp
L Graphic:Logo_Open_Hardware_Small LOGO1
U 1 1
P 10800 6900
F 0 "LOGO1" H 10800 7175 50  0001 C CNN
F 1 "Logo_Open_Hardware_Small" H 10800 6675 50  0001 C CNN
F 2 "Symbol:OSHW-Symbol_6.7x6mm_SilkScreen" H 10800 6900 50  0001 C CNN
F 3 "~" H 10800 6900 50  0001 C CNN
	1    10800 6900
	1    0    0    -1  
$EndComp
$Comp
L RF_Switch:AS179-92LF U2
U 1 1
P 4850 5350
F 0 "U2" H 4850 5775 50  0000 C CNN
F 1 "AS179-92LF" H 4850 5684 50  0000 C CNN
F 2 "Package_TO_SOT_SMD:SOT-363_SC-70-6" H 4950 5350 50  0001 C CNN
F 3 "http://www.skyworksinc.com/uploads/documents/AS179_92LF_200176H.pdf" H 4950 5350 50  0001 C CNN
F 4 "C83422" H 4850 5350 50  0001 C CNN "LCSC#"
F 5 "AS179-92LF" H 4850 5350 50  0001 C CNN "manf#"
	1    4850 5350
	-1   0    0    -1  
$EndComp
Connection ~ 6500 5250
Wire Wire Line
	6500 5250 6500 5600
Text Notes 6950 3050 2    50   ~ 0
MOSI
Text Notes 6950 3150 2    50   ~ 0
MISO
Text Notes 6950 3250 2    50   ~ 0
SCK
Text Notes 6950 2450 2    50   ~ 0
D1
NoConn ~ 7900 1500
$Comp
L MCU_Module:Sparkfun_Pro_Micro_3V3 A1
U 1 1
P 8000 2500
F 0 "A1" H 7675 3450 50  0000 C CNN
F 1 "Sparkfun_Pro_Micro_3V3" H 8625 1525 50  0000 C CNN
F 2 "Module:Sparkfun_Pro_Micro" H 8000 2500 50  0001 C CIN
F 3 "https://www.sparkfun.com/products/12587" H 8000 1500 50  0001 C CNN
	1    8000 2500
	1    0    0    -1  
$EndComp
$Comp
L RF:SX1276 U1
U 1 1
P 4000 3250
F 0 "U1" H 3575 4300 50  0000 C CNN
F 1 "SX1276" H 4350 2200 50  0000 C CNN
F 2 "Package_DFN_QFN:QFN-28-1EP_6x6mm_P0.65mm_EP4.8x4.8mm" H 4000 2950 50  0001 C CNN
F 3 "https://www.semtech.com/uploads/documents/DS_SX1276-7-8-9_W_APP_V6.pdf" H 4000 3050 50  0001 C CNN
	1    4000 3250
	1    0    0    -1  
$EndComp
$EndSCHEMATC
